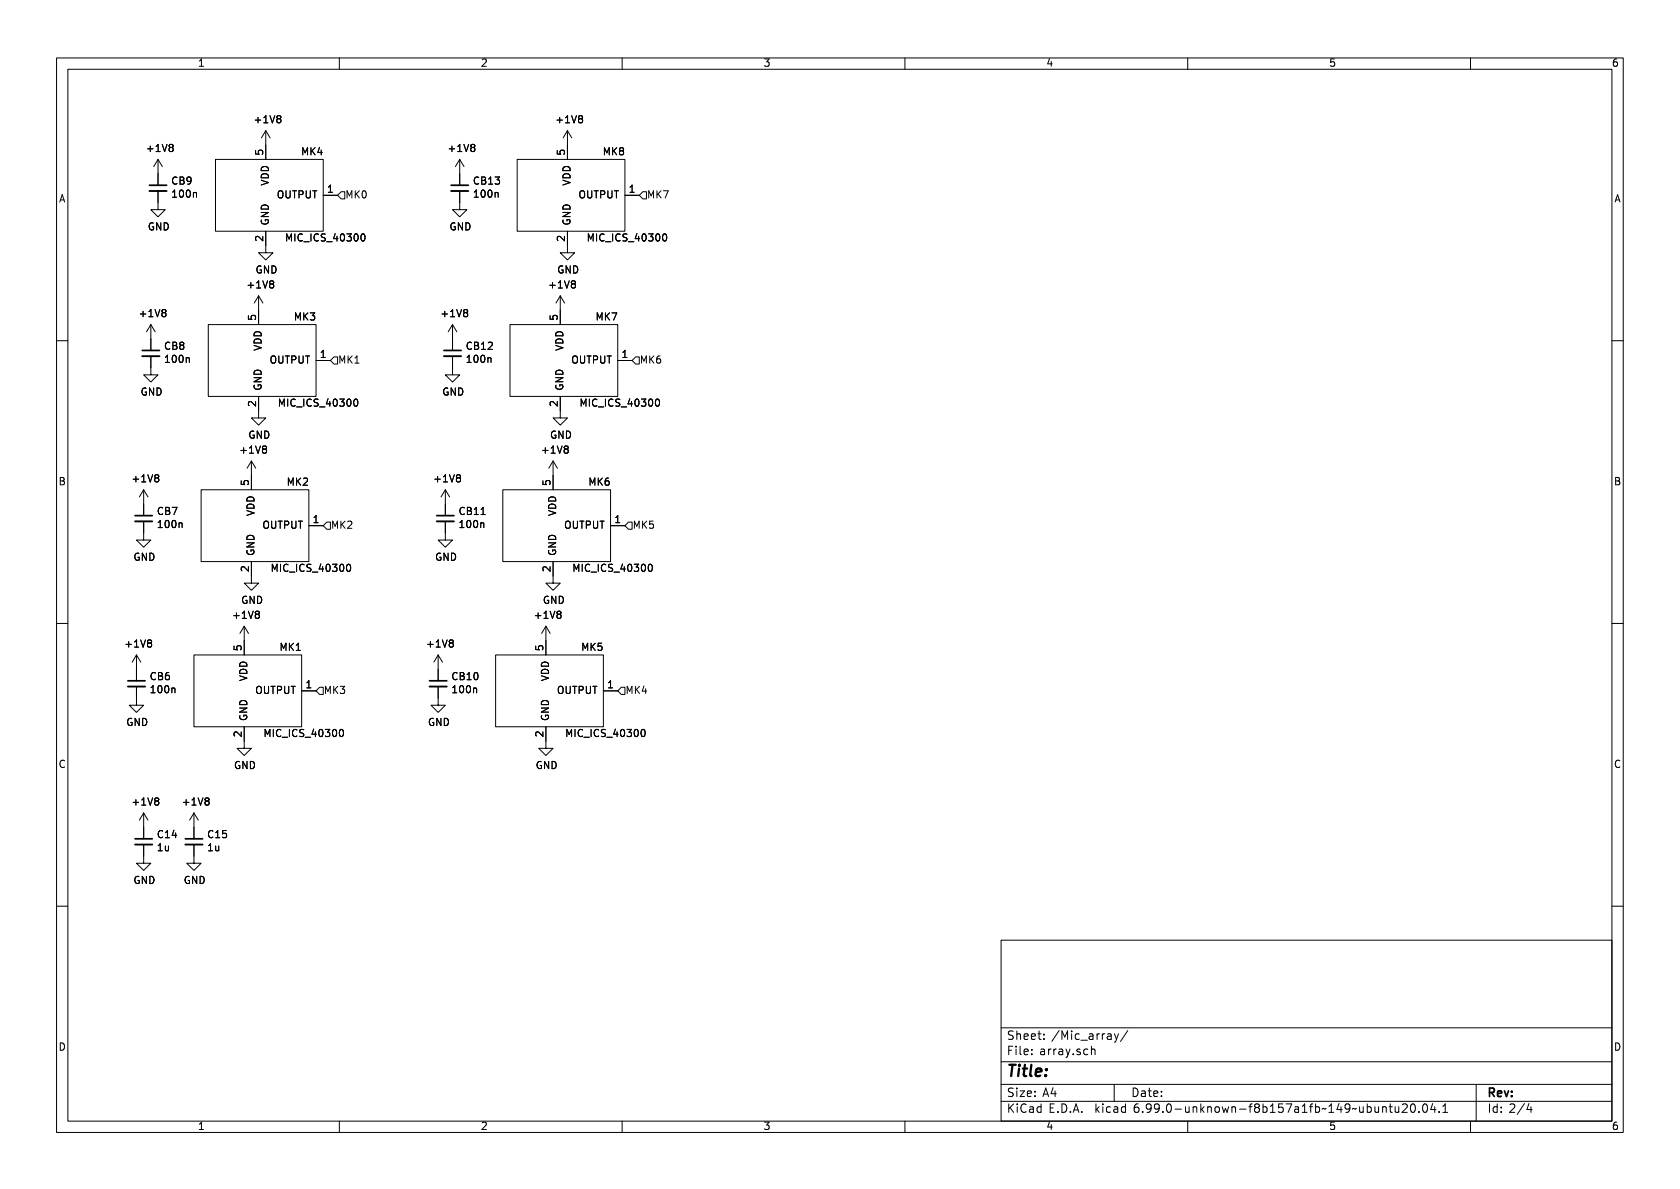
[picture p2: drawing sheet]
<svg xmlns="http://www.w3.org/2000/svg" width="297mm" height="210mm" viewBox="0 0 297 210" stroke-linecap="round" stroke-linejoin="round" font-family="sans-serif">
<g fill="none" stroke="#000" stroke-width=".18">
<path d="M10 10.2h277v190.1h-277zM12 12.2h273v186.1h-273zM60 10.2v2M110 10.2v2M160 10.2v2M210 10.2v2M260 10.2v2M27.9 33.8v3.3h1.3l-1.3 1.2-1.2-1.2h1.2M27.9 28.2l-.7 1.3M27.9 28.2v4.6M27.9 28.2l.8 1.3M38.1 28.2h19v12.7h-19z"/>
<path d="M47 23.1v5.1M47 23.1l-.8 1.3M47 23.1l.8 1.3M57.1 34.5h2.6M60.3 33.9h.7v1.3h-.7l-.6-.7zM81.3 33.8v3.3h1.2l-1.2 1.2-1.3-1.2h1.3M81.3 28.2v4.6M81.3 28.2l-.8 1.3M81.3 28.2l.7 1.3M91.4 28.2h19.1v12.7h-19.1zM100.3 23.1v5.1M100.3 23.1l-.7 1.3"/>
<path d="M100.3 23.1l.8 1.3M110.5 34.5h2.5M113.7 33.9h.6v1.3h-.6l-.7-.7zM26.7 57.4v4.6M26.7 57.4l-.8 1.3M26.7 57.4l.7 1.3M36.8 57.4h19.1v12.7h-19.1zM45.7 52.3l-.7 1.3M45.7 52.3v5.1M45.7 52.3l.8 1.3M47 40.9v3.8h1.3l-1.3 1.3-1.3-1.3h1.3M80 57.4l-.8 1.3"/>
<path d="M80 57.4v4.6M80 57.4l.8 1.3M90.2 57.4h19v12.7h-19zM99.1 52.3l-.8 1.3M99.1 52.3v5.1M99.1 52.3l.7 1.3M100.3 40.9v3.8h1.3l-1.3 1.3-1.2-1.3h1.2M10 60.2h2M26.7 63v3.3h1.2l-1.2 1.3-1.3-1.3h1.3M45.7 70.1v3.8h1.3l-1.3 1.3-1.3-1.3h1.3M55.9 63.7h2.5M59.1 63.1h.6v1.3h-.6l-.7-.7z"/>
<path d="M80 63v3.3h1.3l-1.3 1.3-1.3-1.3h1.3M99.1 70.1v3.8h1.2l-1.2 1.3-1.3-1.3h1.3M109.2 63.7h2.6M112.4 63.1h.6v1.3h-.6l-.6-.7zM285 60.2h2M25.4 92.2v3.3h1.3l-1.3 1.3-1.3-1.3h1.3M25.4 86.6v4.6M25.4 86.6l-.8 1.3M25.4 86.6l.8 1.3M35.6 86.6h19v12.7h-19zM44.4 99.3v3.8h1.3l-1.3 1.3-1.2-1.3h1.2M44.4 81.5l-.7 1.3"/>
<path d="M44.4 81.5v5.1M44.4 81.5l.8 1.3M54.6 93h2.5M57.1 93l.7-.7h.6v1.3h-.6zM78.7 92.2v3.3h1.3l-1.3 1.3-1.2-1.3h1.2M78.7 86.6v4.6M78.7 86.6l-.7 1.3M78.7 86.6l.8 1.3M88.9 86.6h19v12.7h-19zM97.8 99.3v3.8h1.3l-1.3 1.3-1.3-1.3h1.3M97.8 81.5v5.1M97.8 81.5l-.8 1.3"/>
<path d="M97.8 81.5l.8 1.3M107.9 93h2.6M111.1 92.3h.7v1.3h-.7l-.6-.6zM10 110.2h2M24.1 115.8l-.7 1.3M24.1 115.8v4.6M24.1 115.8l.8 1.3M34.3 115.8h19v12.7h-19zM43.2 110.7l-.8 1.3M43.2 110.7v5.1M43.2 110.7l.7 1.3M77.5 115.8l-.8 1.3"/>
<path d="M77.5 115.8v4.6M77.5 115.8l.7 1.3M87.6 115.8h19.1v12.7h-19.1zM96.5 110.7l-.7 1.3M96.5 110.7v5.1M96.5 110.7l.8 1.3M285 110.2h2M24.1 121.4v3.3h1.3l-1.3 1.3-1.2-1.3h1.2M43.2 128.5v3.8h1.2l-1.2 1.3-1.3-1.3h1.3M53.3 122.2h2.6M56.5 121.5h.6v1.3h-.6l-.6-.6zM77.5 121.4v3.3h1.2l-1.2 1.3-1.3-1.3h1.3"/>
<path d="M96.5 128.5v3.8h1.3l-1.3 1.3-1.3-1.3h1.3M106.7 122.2h2.5M109.9 121.5h.6v1.3h-.6l-.7-.6zM25.4 149.3v3.3h1.3l-1.3 1.3-1.3-1.3h1.3M25.4 143.8v4.5M25.4 143.8l-.8 1.2M25.4 143.8l.8 1.2M34.3 149.3v3.3h1.3l-1.3 1.3-1.3-1.3h1.3M34.3 143.8v4.5M34.3 143.8l-.8 1.2M34.3 143.8l.8 1.2M10 160.2h2"/>
<path d="M177 166.3h108v32h-108zM285 160.2h2M60 198.3v2M110 198.3v2M160 198.3v2M177 194.8h108M177 191.8h108M177 187.8h108M177 181.8h108M185.8 193.4h1M186.5 192.9v1M191.7 186.4l.2 .1 .4-.1"/>
<path d="M192.3 185.6l-.4-.1-.2 .1M193 185.6l.2-.1 .3 .1 .1 .9M193 185v1.5M195.8 182.9h.6l.1 .9M196.5 183.2h-.5a.29 .29 0 0 0-.2 .3 .29 .29 0 0 0 .2 .3l.5-.1M197 191.8v3M197 182.8l.4 1M197.4 183.8l-.1 .4-.3 .1M197.8 182.8l-.4 1M199.4 182.2l-1.3 2M210 198.3v2M243.1 195.7l.1 .9 .3 .1 .2-.1"/>
<path d="M243.7 195.7v1M244.5 195.8l.2-.1 .3 .1 .1 .9M244.5 195.7v1M245.6 195.7h.6M245.8 195.2v1.3l.4 .2M246.7 195.7v.9l.4 .1 .2-.1M247.3 195.7v1M248 195.3l.5-.1 .2 .1 .1 .3-.9 1.1h.9M249.6 195.3l.1-.1a.81 .81 0 0 1 .6 .6 .81 .81 0 0 1-.3 .8l-.1 .1a.81 .81 0 0 1-.6-.6 .81 .81 0 0 1 .3-.8zM250.9 196.6v.1M251.7 195.3l.2-.1a.81 .81 0 0 1 .6 .6 .81 .81 0 0 1-.3 .8l-.2 .1a.81 .81 0 0 1-.6-.6 .81 .81 0 0 1 .3-.8zM253.3 195.1l-.3 1.1h.9"/>
<path d="M253.7 195.7v1M254.5 196.6v.1M255.1 196.7h.9M255.1 195.6l.4-.4v1.5M260 198.3v2M261 191.8v6.5M269.5 195.1l-1.2 2M270.3 195.1l-.3 1.1h.9M270.7 195.7v1"/>
</g>
<path d="M26.4 33.8h3.1M79.8 33.8h3M25.1 63h3.1M78.5 63h3M23.9 92.2h3M77.2 92.2h3.1M22.6 121.4h3.1M75.9 121.4h3.1M23.9 149.3h3M32.8 149.3h3" fill="none" stroke="#000" stroke-width=".33"/>
<path d="M26.4 32.8h3.1M79.8 32.8h3M25.1 62h3.1M78.5 62h3M23.9 91.2h3M77.2 91.2h3.1M22.6 120.4h3.1M75.9 120.4h3.1M23.9 148.3h3M32.8 148.3h3" fill="none" stroke="#000" stroke-width=".3"/>
<text font-size="2.8" x="178" y="190.6">Title:</text>
<g font-size="2.1">
<text x="178" y="184">Sheet: /Mic_array/</text>
<text x="178" y="186.7">File: array.sch</text>
<text x="178" y="196.9">KiCad E.D.A. kicad 6.99.0-unknown-f8b157a1fb~149~ubuntu20.04.1</text>
<text x="178" y="194.1">Size: A4</text>
<text x="200" y="194.1">Date:</text>
<text x="263" y="194.1">Rev:</text>
<text x="263" y="196.9">Id: 2/4</text>
</g>
<g font-size="1.8">
<text x="35" y="11.9">1</text>
<text x="85" y="11.9">2</text>
<text x="135" y="11.9">3</text>
<text x="185" y="11.9">4</text>
<text x="235" y="11.9">5</text>
<text x="285" y="11.9">6</text>
<text x="45.3" y="21.9">+1V8</text>
<text x="98.6" y="21.9">+1V8</text>
<text x="26.2" y="27">+1V8</text>
<text x="46.7" y="27.4" transform="rotate(-90 46.7 27.4)">5</text>
<text x="53.3" y="27.6">MK4</text>
<text x="79.6" y="27">+1V8</text>
<text x="100.1" y="27.4" transform="rotate(-90 100.1 27.4)">5</text>
<text x="106.7" y="27.6">MK8</text>
<text x="10.3" y="35.9">A</text>
<text x="30.4" y="32.7">CB9</text>
<text x="30.6" y="35">100n</text>
<text x="47.6" y="32.9" transform="rotate(-90 47.6 32.9)">VDD</text>
<text x="48.9" y="35.2">OUTPUT</text>
<text x="57.9" y="34.3">1</text>
<text x="61.1" y="35.2">MK0</text>
<text x="83.8" y="32.7">CB13</text>
<text x="84" y="35">100n</text>
<text x="101" y="32.9" transform="rotate(-90 101 32.9)">VDD</text>
<text x="102.2" y="35.2">OUTPUT</text>
<text x="111.3" y="34.3">1</text>
<text x="114.4" y="35.2">MK7</text>
<text x="285.3" y="35.9">A</text>
<text x="26.1" y="40.8">GND</text>
<text x="47.6" y="39.9" transform="rotate(-90 47.6 39.9)">GND</text>
<text x="79.4" y="40.8">GND</text>
<text x="101" y="39.9" transform="rotate(-90 101 39.9)">GND</text>
<text x="46.7" y="42.7" transform="rotate(-90 46.7 42.7)">2</text>
<text x="51" y="42.8">MIC_ICS_40300</text>
<text x="100.1" y="42.7" transform="rotate(-90 100.1 42.7)">2</text>
<text x="104.4" y="42.8">MIC_ICS_40300</text>
<text x="44" y="51.1">+1V8</text>
<text x="45.2" y="48.5">GND</text>
<text x="97.4" y="51.1">+1V8</text>
<text x="98.5" y="48.5">GND</text>
<text x="25" y="56.2">+1V8</text>
<text x="45.5" y="56.6" transform="rotate(-90 45.5 56.6)">5</text>
<text x="52.1" y="56.8">MK3</text>
<text x="78.3" y="56.2">+1V8</text>
<text x="98.8" y="56.6" transform="rotate(-90 98.8 56.6)">5</text>
<text x="105.4" y="56.8">MK7</text>
<text x="29.1" y="61.9">CB8</text>
<text x="29.4" y="64.3">100n</text>
<text x="46.4" y="62.1" transform="rotate(-90 46.4 62.1)">VDD</text>
<text x="47.6" y="64.4">OUTPUT</text>
<text x="56.7" y="63.5">1</text>
<text x="59.8" y="64.4">MK1</text>
<text x="82.6" y="61.9">CB12</text>
<text x="82.7" y="64.3">100n</text>
<text x="99.7" y="62.1" transform="rotate(-90 99.7 62.1)">VDD</text>
<text x="100.9" y="64.4">OUTPUT</text>
<text x="110" y="63.5">1</text>
<text x="113.1" y="64.4">MK6</text>
<text x="24.8" y="70">GND</text>
<text x="45.5" y="71.9" transform="rotate(-90 45.5 71.9)">2</text>
<text x="46.4" y="69.1" transform="rotate(-90 46.4 69.1)">GND</text>
<text x="78.2" y="70">GND</text>
<text x="98.8" y="71.9" transform="rotate(-90 98.8 71.9)">2</text>
<text x="99.7" y="69.1" transform="rotate(-90 99.7 69.1)">GND</text>
<text x="43.9" y="77.7">GND</text>
<text x="49.8" y="72">MIC_ICS_40300</text>
<text x="97.2" y="77.7">GND</text>
<text x="103.1" y="72">MIC_ICS_40300</text>
<text x="42.7" y="80.3">+1V8</text>
<text x="96.1" y="80.3">+1V8</text>
<text x="10.3" y="85.9">B</text>
<text x="23.7" y="85.4">+1V8</text>
<text x="44.2" y="85.8" transform="rotate(-90 44.2 85.8)">5</text>
<text x="50.8" y="86">MK2</text>
<text x="77" y="85.4">+1V8</text>
<text x="97.5" y="85.8" transform="rotate(-90 97.5 85.8)">5</text>
<text x="104.1" y="86">MK6</text>
<text x="285.3" y="85.9">B</text>
<text x="27.8" y="91.2">CB7</text>
<text x="28.1" y="93.5">100n</text>
<text x="45.1" y="91.4" transform="rotate(-90 45.1 91.4)">VDD</text>
<text x="46.3" y="93.6">OUTPUT</text>
<text x="55.4" y="92.7">1</text>
<text x="58.5" y="93.6">MK2</text>
<text x="81.3" y="91.2">CB11</text>
<text x="81.4" y="93.5">100n</text>
<text x="98.4" y="91.4" transform="rotate(-90 98.4 91.4)">VDD</text>
<text x="99.7" y="93.6">OUTPUT</text>
<text x="108.7" y="92.7">1</text>
<text x="111.9" y="93.6">MK5</text>
<text x="23.6" y="99.3">GND</text>
<text x="44.2" y="101.1" transform="rotate(-90 44.2 101.1)">2</text>
<text x="45.1" y="98.3" transform="rotate(-90 45.1 98.3)">GND</text>
<text x="48.5" y="101.2">MIC_ICS_40300</text>
<text x="76.9" y="99.3">GND</text>
<text x="97.5" y="101.1" transform="rotate(-90 97.5 101.1)">2</text>
<text x="98.4" y="98.3" transform="rotate(-90 98.4 98.3)">GND</text>
<text x="101.8" y="101.2">MIC_ICS_40300</text>
<text x="42.6" y="106.9">GND</text>
<text x="96" y="106.9">GND</text>
<text x="41.5" y="109.5">+1V8</text>
<text x="94.8" y="109.5">+1V8</text>
<text x="22.4" y="114.6">+1V8</text>
<text x="42.9" y="115" transform="rotate(-90 42.9 115)">5</text>
<text x="49.5" y="115.2">MK1</text>
<text x="75.8" y="114.6">+1V8</text>
<text x="96.3" y="115" transform="rotate(-90 96.3 115)">5</text>
<text x="102.9" y="115.2">MK5</text>
<text x="26.6" y="120.4">CB6</text>
<text x="26.8" y="122.7">100n</text>
<text x="43.8" y="120.6" transform="rotate(-90 43.8 120.6)">VDD</text>
<text x="45.1" y="122.8">OUTPUT</text>
<text x="54.1" y="121.9">1</text>
<text x="57.3" y="122.8">MK3</text>
<text x="80" y="120.4">CB10</text>
<text x="80.2" y="122.7">100n</text>
<text x="97.2" y="120.6" transform="rotate(-90 97.2 120.6)">VDD</text>
<text x="98.4" y="122.8">OUTPUT</text>
<text x="107.5" y="121.9">1</text>
<text x="110.6" y="122.8">MK4</text>
<text x="22.3" y="128.5">GND</text>
<text x="42.9" y="130.3" transform="rotate(-90 42.9 130.3)">2</text>
<text x="43.8" y="127.5" transform="rotate(-90 43.8 127.5)">GND</text>
<text x="47.2" y="130.4">MIC_ICS_40300</text>
<text x="75.6" y="128.5">GND</text>
<text x="96.3" y="130.3" transform="rotate(-90 96.3 130.3)">2</text>
<text x="97.2" y="127.5" transform="rotate(-90 97.2 127.5)">GND</text>
<text x="100.6" y="130.4">MIC_ICS_40300</text>
<text x="10.3" y="135.9">C</text>
<text x="41.3" y="136.1">GND</text>
<text x="94.7" y="136.1">GND</text>
<text x="285.3" y="135.9">C</text>
<text x="23.7" y="142.5">+1V8</text>
<text x="32.6" y="142.5">+1V8</text>
<text x="28" y="148.3">C14</text>
<text x="36.8" y="148.3">C15</text>
<text x="27.9" y="150.6">1u</text>
<text x="36.8" y="150.6">1u</text>
<text x="23.6" y="156.4">GND</text>
<text x="32.5" y="156.4">GND</text>
<text x="10.3" y="185.9">D</text>
<text x="285.3" y="185.9">D</text>
<text x="35" y="199.9">1</text>
<text x="85" y="199.9">2</text>
<text x="135" y="199.9">3</text>
<text x="185" y="199.9">4</text>
<text x="235" y="199.9">5</text>
<text x="285" y="199.9">6</text>
</g>
</svg>
